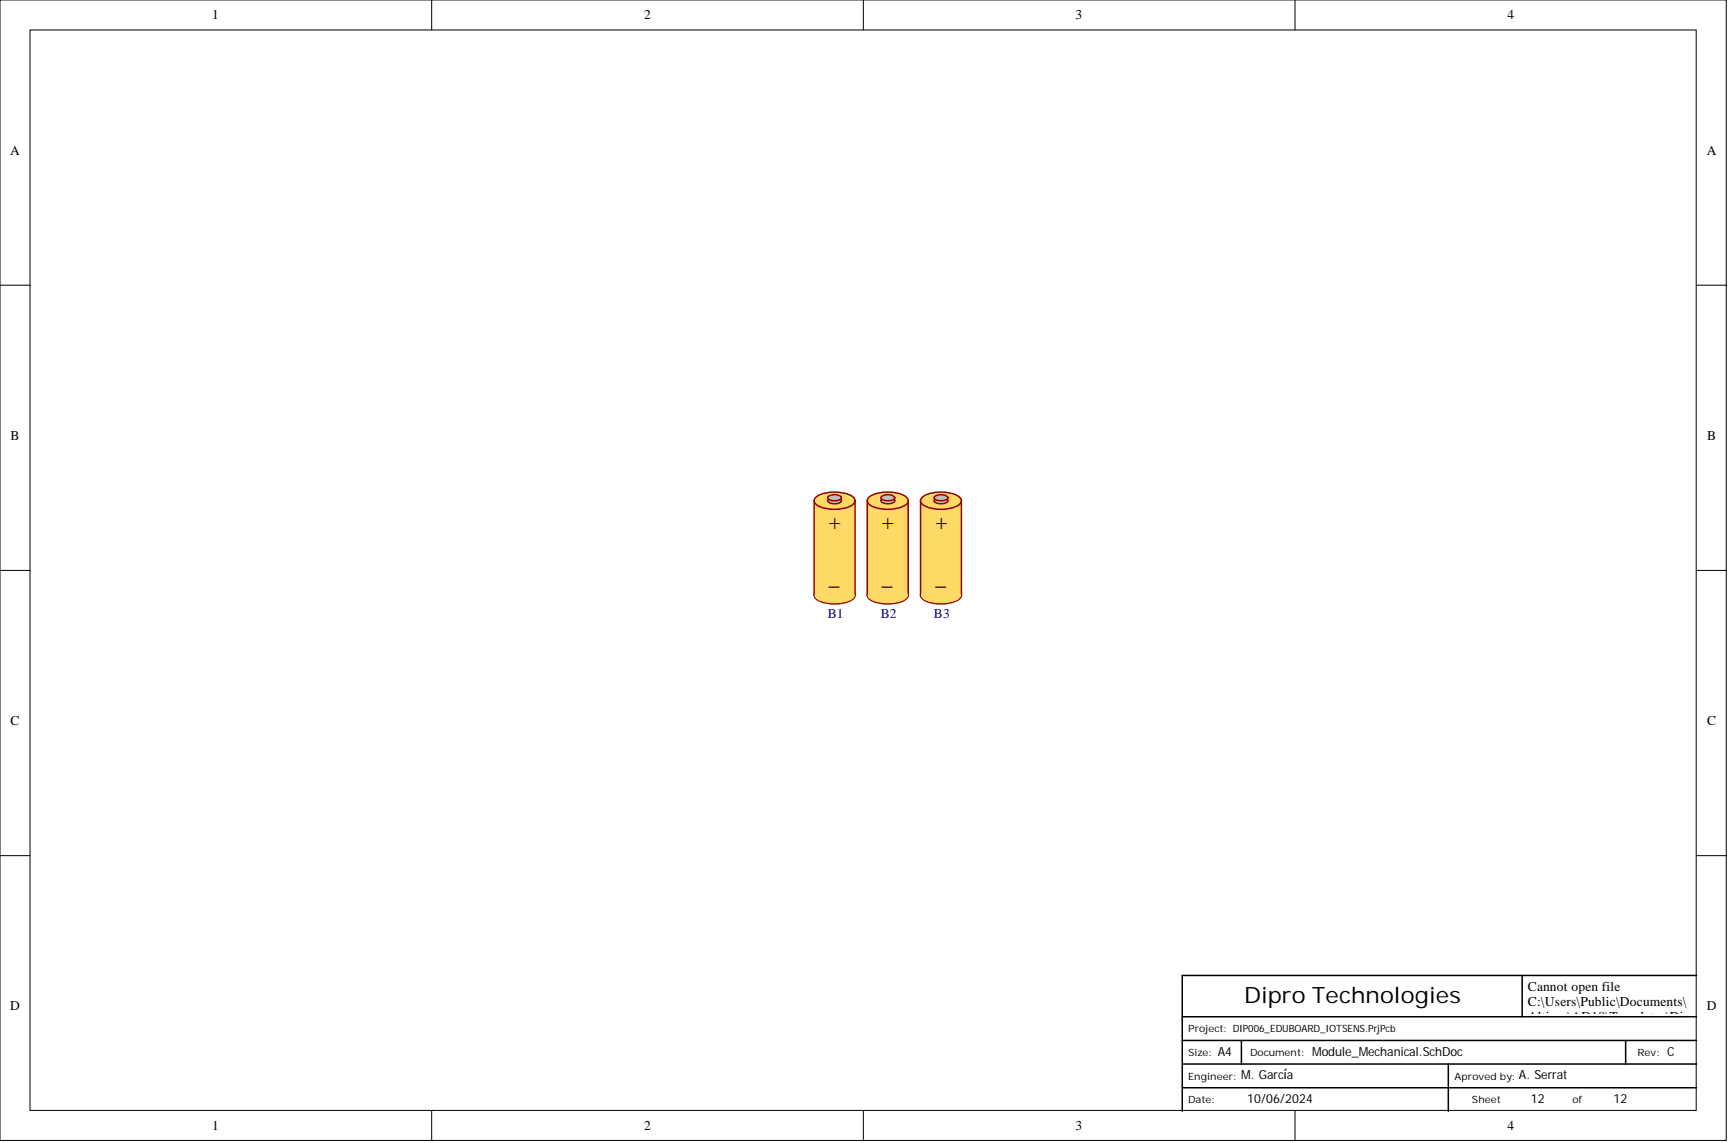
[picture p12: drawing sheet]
<svg xmlns="http://www.w3.org/2000/svg" width="292mm" height="193mm" viewBox="0 0 292 193" stroke-linecap="round" stroke-linejoin="round" font-family="sans-serif">
<g fill="#fff" stroke="#000" stroke-width=".17">
<path d="M0 0h291.6v192.5h-291.6z"/>
<path d="M5.1 5.1h281.5v182.4h-281.5z"/>
</g>
<path d="M72.9 0v5.1M145.9 0v5.1M218.8 0v5.1M0 48.1h5.1M286.6 48.1h5.1M0 96.3h5.1M286.6 96.3h5.1M0 144.5h5.1M286.6 144.5h5.1M72.9 187.5v5.1M145.9 187.5v5.1M218.8 187.5v5.1" fill="none" stroke="#000" stroke-width=".17"/>
<path d="M199.7 171.7h86.9M199.7 175.7h86.9M199.7 179.6h86.9M209.7 175.7v3.9M244.7 179.6v8M257.2 164.7v7M274.6 175.7v3.9M286.6 164.7h-86.9v22.9M199.7 183.6h86.9" fill="none" stroke="#000" stroke-width=".25"/>
<g fill="#ffd966" stroke="#980000" stroke-width=".25">
<path d="M137.9 99.9a6.3 6.3 0 0 1 6.2 0 .76 .76 0 0 1 0 1.2 6.3 6.3 0 0 1-6.2 0 .76 .76 0 0 1 0-1.2z"/>
<path d="M137.5 84.6h7v15.9h-7z"/>
<path d="M137.9 83.9a6.3 6.3 0 0 1 6.2 0 .76 .76 0 0 1 0 1.3 6.3 6.3 0 0 1-6.2 0 .76 .76 0 0 1 0-1.3z"/>
</g>
<g fill="#c0c0c0" stroke="#980000" stroke-width=".25">
<path d="M139.9 84.3a1.94 1.94 0 0 1 2.2 0l.1 .2a1.54 1.54 0 0 1-2.4 0z"/>
<path d="M139.9 83.8a1.98 1.98 0 0 1 2.2 0l.1 .2a1.57 1.57 0 0 1-2.4 0z"/>
</g>
<path d="M138 99.9a6.6 6.6 0 0 1 6 0l.3 .6a1.44 1.44 0 0 1-1.2 1 6.8 6.8 0 0 1-5.1-.5l-.3-.5z" fill="#ffd966" stroke="#ffd966" stroke-width=".17"/>
<g fill="#ffd966" stroke="#980000" stroke-width=".25">
<path d="M146.9 99.9a6.3 6.3 0 0 1 6.2 0 .76 .76 0 0 1 0 1.2 6.3 6.3 0 0 1-6.2 0 .76 .76 0 0 1 0-1.2z"/>
<path d="M146.5 84.6h6.9v15.9h-6.9z"/>
<path d="M146.9 83.9a6.3 6.3 0 0 1 6.2 0 .76 .76 0 0 1 0 1.3 6.3 6.3 0 0 1-6.2 0 .76 .76 0 0 1 0-1.3z"/>
</g>
<g fill="#c0c0c0" stroke="#980000" stroke-width=".25">
<path d="M148.9 84.3a1.98 1.98 0 0 1 2.2 0l.1 .2a1.57 1.57 0 0 1-2.4 0z"/>
<path d="M148.9 83.8a2.02 2.02 0 0 1 2.2 0l.1 .2a1.6 1.6 0 0 1-2.4 0z"/>
</g>
<path d="M147 99.9a6.6 6.6 0 0 1 6 0l.3 .6a1.44 1.44 0 0 1-1.3 1 6.8 6.8 0 0 1-5-.5l-.3-.5z" fill="#ffd966" stroke="#ffd966" stroke-width=".17"/>
<g fill="#ffd966" stroke="#980000" stroke-width=".25">
<path d="M155.9 99.9a6.3 6.3 0 0 1 6.2 0 .76 .76 0 0 1 0 1.2 6.3 6.3 0 0 1-6.2 0 .76 .76 0 0 1 0-1.2z"/>
<path d="M155.5 84.6h6.9v15.9h-6.9z"/>
<path d="M155.9 83.9a6.3 6.3 0 0 1 6.2 0 .76 .76 0 0 1 0 1.3 6.3 6.3 0 0 1-6.2 0 .76 .76 0 0 1 0-1.3z"/>
</g>
<g fill="#c0c0c0" stroke="#980000" stroke-width=".25">
<path d="M157.9 84.3a1.98 1.98 0 0 1 2.1 0l.1 .2a1.57 1.57 0 0 1-2.3 0z"/>
<path d="M157.9 83.8a2.02 2.02 0 0 1 2.1 0l.1 .2a1.6 1.6 0 0 1-2.3 0z"/>
</g>
<path d="M156 99.9a6.6 6.6 0 0 1 5.9 0 .62 .62 0 0 1 0 1.1 6.6 6.6 0 0 1-5.9 0 .62 .62 0 0 1 0-1.1z" fill="#ffd966" stroke="#ffd966" stroke-width=".17"/>
<text font-size="3.8" x="210.2" y="169.4">Dipro Technologies</text>
<g font-size="3.6">
<text x="140" y="89.3">+</text>
<text x="149" y="89.3">+</text>
<text x="158" y="89.3">+</text>
<text x="140" y="98.8">_</text>
<text x="149" y="98.8">_</text>
<text x="158" y="98.8">_</text>
</g>
<g font-size="2.3">
<text x="35.9" y="3.3">1</text>
<text x="108.8" y="3.3">2</text>
<text x="181.7" y="3.3">3</text>
<text x="254.7" y="3.3">4</text>
<text x="1.7" y="26.1">A</text>
<text x="288.3" y="26.1">A</text>
<text x="1.8" y="74.3">B</text>
<text x="288.4" y="74.3">B</text>
<text x="1.8" y="122.4">C</text>
<text x="288.4" y="122.4">C</text>
<text x="258.1" y="167.3">Cannot open file</text>
<text x="1.7" y="170.6">D</text>
<text x="258.1" y="169.8">C:\Users\Public\Documents\</text>
<text x="258.1" y="172.3">Altium\AD18\Templates\Dip</text>
<text x="288.3" y="170.6">D</text>
<text x="258.1" y="174.9">rotech_Logo.png</text>
<text x="35.9" y="190.8">1</text>
<text x="108.8" y="190.8">2</text>
<text x="181.7" y="190.8">3</text>
<text x="254.7" y="190.8">4</text>
</g>
<g font-size="2.3" fill="#000080">
<text x="139.9" y="104.3">B1</text>
<text x="148.8" y="104.3">B2</text>
<text x="157.8" y="104.3">B3</text>
</g>
<g font-size="2.1">
<text x="205.7" y="178.3">A4</text>
<text x="221.7" y="178.3">Module_Mechanical.SchDoc</text>
<text x="281.6" y="178.3">C</text>
<text x="209.7" y="182.2">M. García</text>
<text x="256.6" y="182.2">A. Serrat</text>
<text x="210.7" y="186.2">10/06/2024</text>
<text x="258.6" y="186.2">12</text>
<text x="272.6" y="186.2">12</text>
</g>
<g font-size="1.7">
<text x="200.7" y="174.3">Project: DIP006_EDUBOARD_IOTSENS.PrjPcb</text>
<text x="200.7" y="178.3">Size:</text>
<text x="211.2" y="178.3">Document:</text>
<text x="276.7" y="178.3">Rev:</text>
<text x="200.7" y="182.3">Engineer:</text>
<text x="245.7" y="182.3">Aproved by:</text>
<text x="200.7" y="186.3">Date:</text>
<text x="248.7" y="186.3">Sheet</text>
<text x="265.7" y="186.3">of</text>
</g>
</svg>
